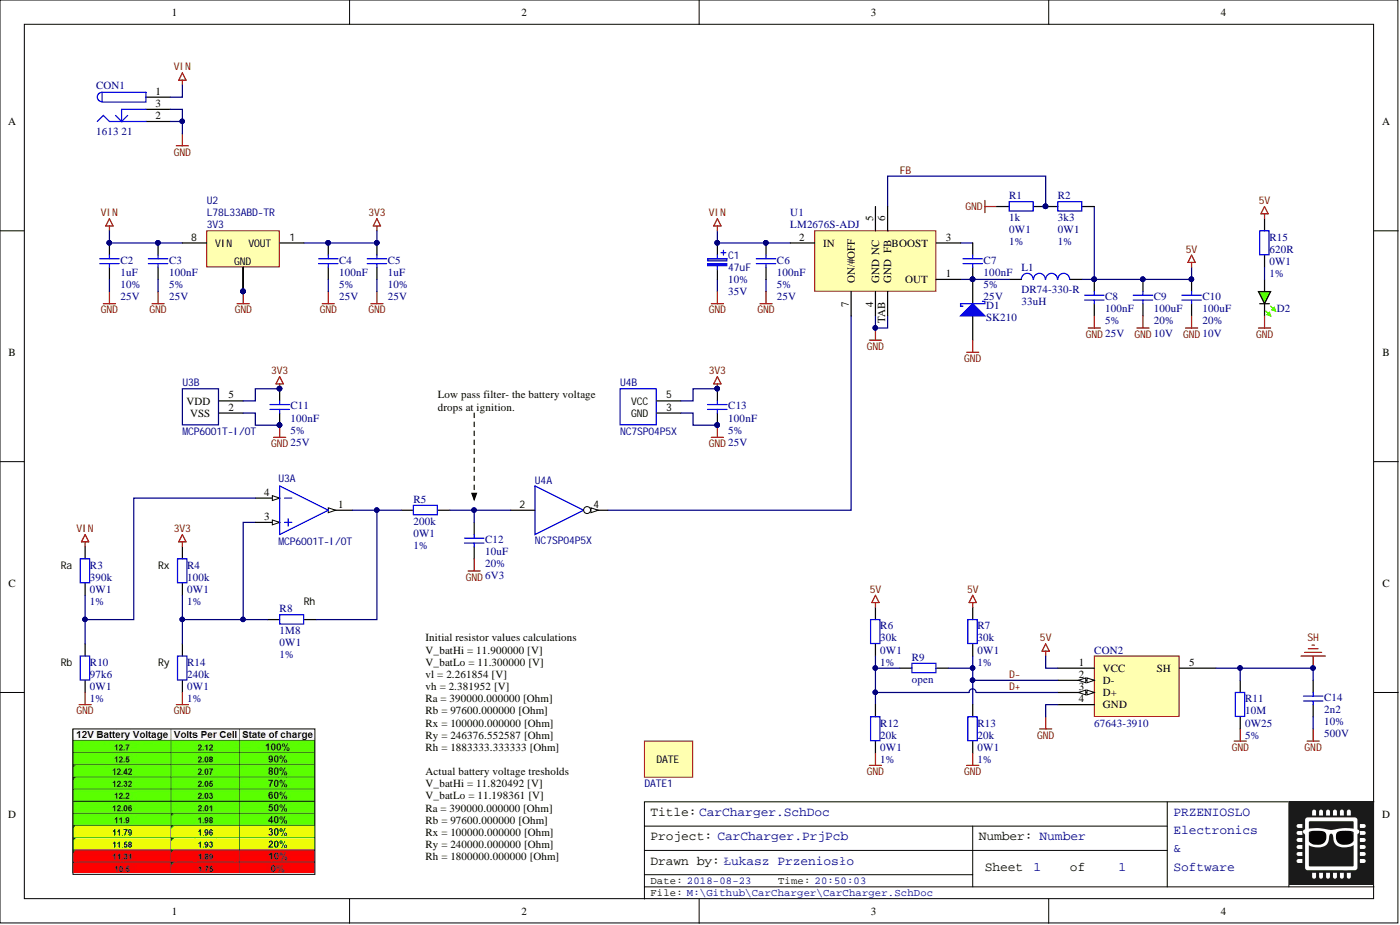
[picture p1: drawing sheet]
# Altium project CarCharger.PrjPcb
name: CarCharger; ver: 1
1 sheet, 39 parts. Net scope: strictly hierarchical (ports join the sheet entries above them; power ports are local).
Board file: CarCharger.PcbDoc

## Sheet CarCharger.SchDoc: Test
size A4; DrawnBy: Łukasz Przeniosło; Organization: PRZENIOSLO; Address1: Electronics; Address2: &; Address3: Software; DocumentNumber: 1; Revision: 1.0; SheetNumber: 1; SheetTotal: 1

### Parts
C1  47uF  Tolerance: 10%  Voltage: 35V  [SMDD]
C2  1uF  Tolerance: 10%  Voltage: 25V  [CAPC1608N]
C3  100nF  Tolerance: 5%  Voltage: 25V  [CAPC1608N]
C4  100nF  Tolerance: 5%  Voltage: 25V  [CAPC1608N]
C5  1uF  Tolerance: 10%  Voltage: 25V  [CAPC1608N]
C6  100nF  Tolerance: 5%  Voltage: 25V  [CAPC1608N]
C7  100nF  Tolerance: 5%  Voltage: 25V  [CAPC1608N]
C8  100nF  Tolerance: 5%  Voltage: 25V  [CAPC1608N]
C9  100uF  Tolerance: 20%  Voltage: 10V  [CAPC3225N]
C10  100uF  Tolerance: 20%  Voltage: 10V  [CAPC3225N]
C11  100nF  Tolerance: 5%  Voltage: 25V  [CAPC1608N]
C12  10uF  Tolerance: 20%  Voltage: 6V3  [CAPC1608N]
C13  100nF  Tolerance: 5%  Voltage: 25V  [CAPC1608N]
C14  2n2  Tolerance: 10%  Voltage: 500V  [CAPC3216N]
CON1  1613 21  [JACK-2.5]
CON2  67643-3910  [USB-A-socket]
D1  SK210  [SMB]
D2  Led Green  [CD2012-0805-GRN]  (value not drawn)
DATE1  DATE  [DATE]  (value not drawn)
L1  DR74-330-R  value 33uH  [DR74 Series]
R1  1k  Power: 0W1  Tolerance: 1%  [RESC1608N]
R2  3k3  Power: 0W1  Tolerance: 1%  [RESC1608N]
R3  390k  Power: 0W1  Tolerance: 1%  [RESC1608N]
R4  100k  Power: 0W1  Tolerance: 1%  [RESC1608N]
R5  200k  Power: 0W1  Tolerance: 1%  [RESC1608N]
R6  30k  Power: 0W1  Tolerance: 1%  [RESC1608N]
R7  30k  Power: 0W1  Tolerance: 1%  [RESC1608N]
R8  1M8  Power: 0W1  Tolerance: 1%  [RESC1608N]
R9  open  [RESC1608N]
R10  97k6  Power: 0W1  Tolerance: 1%  [RESC1608N]
R11  10M  Power: 0W25  Tolerance: 5%  [RESC3216N]
R12  20k  Power: 0W1  Tolerance: 1%  [RESC1608N]
R13  20k  Power: 0W1  Tolerance: 1%  [RESC1608N]
R14  240k  Power: 0W1  Tolerance: 1%  [RESC1608N]
R15  620R  Power: 0W1  Tolerance: 1%  [RESC1608N]
U1  LM2676S-ADJ  [TO-263-7]
U2  L78L33ABD-TR  VOUT: 3V3  [SO-8_L]
U3  MCP6001T-I/OT  [SOT23-5_N]  (parts A,B of 2)
U4  NC7SP04P5X  [sc70]  (parts A,B of 2)

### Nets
3V3: C4.2 C5.2 C11.2 C13.2 R4.2 U2.1(VOUT) U3.5(VDD) U4.5(VCC)
5V: C8.2 C9.1 C10.1 CON2.1(VCC) L1.2 R2.2 R6.2 R7.2 R15.2
GND: C1.2 C2.1 C3.1 C4.1 C5.1 C6.1 C8.1 C9.2 C10.2 C11.1 C12.1 C13.1 C14.1 CON1.2 CON1.3 CON2.4(GND) D1.1(A) D2.2(K) R1.1 R10.1 R11.1 R12.1 R13.1 R14.1 U1.4(GND) U1.TAB(GND) U2.2(GND) U2.3(GND) U2.6(GND) U2.7(GND) U3.2(VSS) U4.3(GND)
SH: C14.2 CON2.5(SH) R11.2
VIN: C1.1 C2.2 C3.2 C6.2 CON1.1 R3.2 U1.2(IN) U2.8(VIN)
D+: CON2.3(D+) R6.1 R9.1 R12.2
D-: CON2.2(D-) R7.1 R9.2 R13.2
FB: R1.2 R2.1 U1.6(FB)
NetC7_1: C7.1 D1.2(K) L1.1 U1.1(OUT)
NetC7_2: C7.2 U1.3(BOOST)
NetC12_2: C12.2 R5.2 U4.2(A)
NetD2_1: D2.1(A) R15.1
NetR3_1: R3.1 R10.2 U3.4(-IN)
NetR4_1: R4.1 R8.1 R14.2 U3.3(+IN)
NetR5_1: R5.1 R8.2 U3.1(OUT)
NetU1_7: U1.7(ON/#OFF) U4.4(Y)

Not connected (* = marked no-connect by the designer): U1 5(NC); U4 1(NC)

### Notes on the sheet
- Low pass filter- the battery voltage drops at ignition.
- (near R3) Ra
- (near R4) Rx
- (near R8) Rh
- (near R10) Rb
- (near R14) Ry
- Initial resistor values calculations
  V_batHi = 11.900000 [V]
  V_batLo = 11.300000 [V]
  vl = 2.261854 [V]
  vh = 2.381952 [V]
  Ra = 390000.000000 [Ohm]
  Rb = 97600.000000 [Ohm]
  Rx = 100000.000000 [Ohm]
  Ry = 246376.552587 [Ohm]
  Rh = 1883333.333333 [Ohm]
  Actual battery voltage tresholds
  V_batHi = 11.820492 [V]
  V_batLo = 11.198361 [V]
  Ra = 390000.000000 [Ohm]
  Rb = 97600.000000 [Ohm]
  Rx = 100000.000000 [Ohm]
  Ry = 240000.000000 [Ohm]
  Rh = 1800000.000000 [Ohm]
